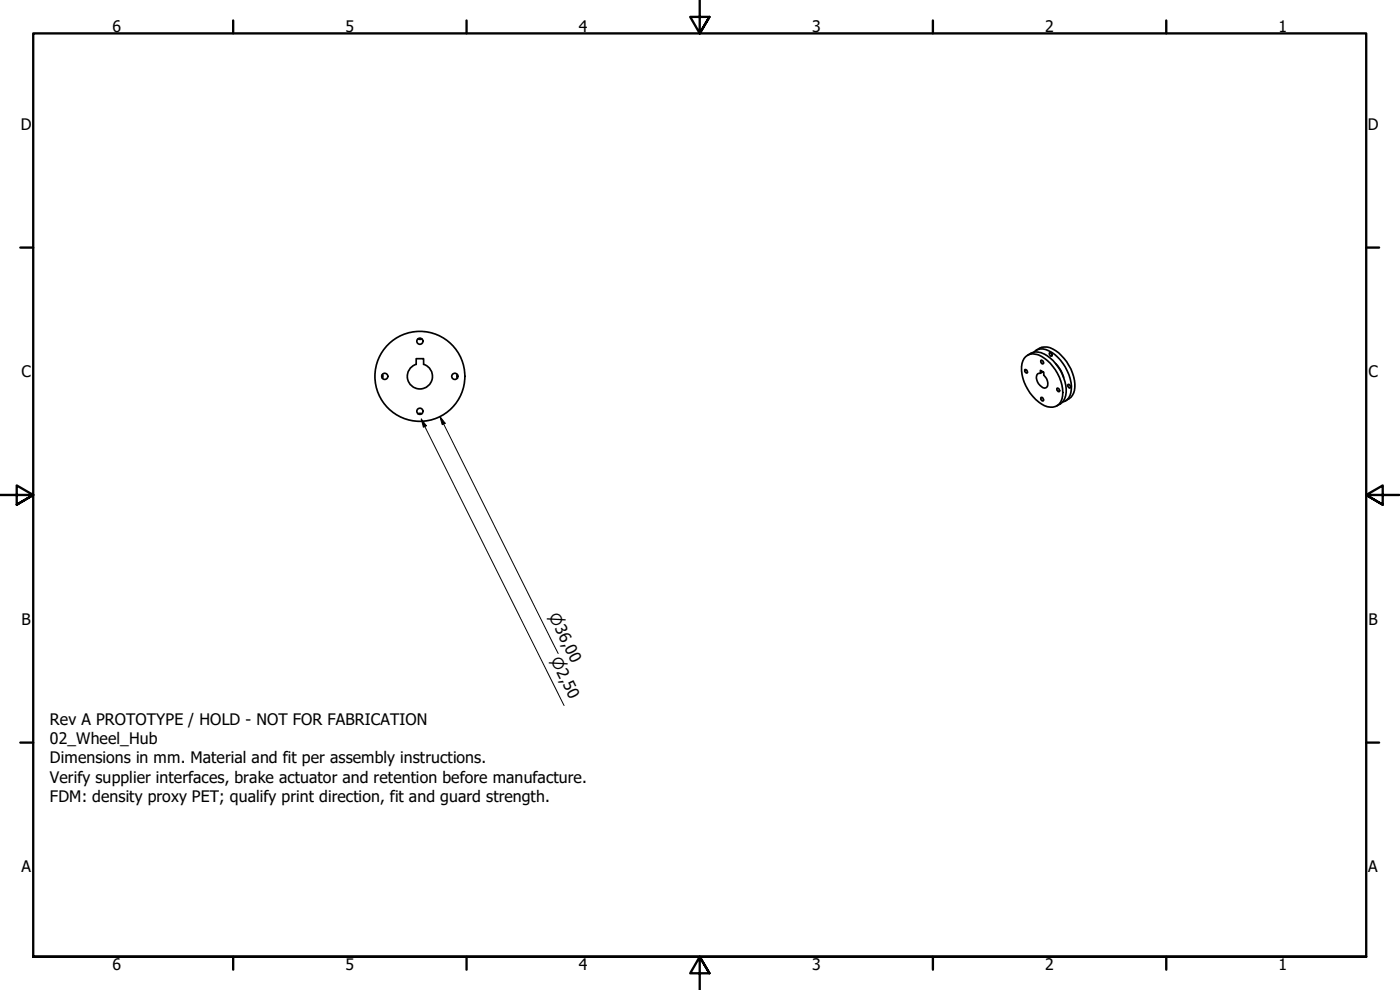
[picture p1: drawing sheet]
<svg xmlns="http://www.w3.org/2000/svg" width="420mm" height="297mm" viewBox="0 0 420 297" stroke-linecap="round" stroke-linejoin="round" font-family="sans-serif">
<!-- layer: Visible (ISO) -->
<g fill="none" stroke="#000" stroke-width=".51">
<path d="M114.8 112.4l.1 .5-.1 .6M124.9 109.3a3.8 3.8 0 0 0-1.9 5.8 3.8 3.8 0 0 0 6.1 0 3.8 3.8 0 0 0-2-5.8M124.9 109.3v-1.7h2.2v1.7M125.5 101.7l.5 .1 .6-.1M137.3 112.4l-.2 .5 .2 .6M307.5 110.9l.7 .2 .1 .8-.6-.2zM307.8 107a4.2 4.2 0 0 1 5.6 .5 12.7 12.7 0 0 1 5.3 12.2 3.5 3.5 0 0 1-5.3 2 13.2 13.2 0 0 1-6.7-12.6l.6-1.5zM308.4 106.6a5 5 0 0 1 6.7 .8 13.1 13.1 0 0 1 4.7 11.2 4.1 4.1 0 0 1-2.7 3.2M310.3 105.6a3.6 3.6 0 0 1 4.5-.3 13 13 0 0 1 6.6 12.5 3.4 3.4 0 0 1-2.5 2.8M311 105.1a5 5 0 0 1 6.7 .7 13.1 13.1 0 0 1 4.8 11.3 4.3 4.3 0 0 1-2.8 3.2M312.4 108.1l.6 .2 .2 .6-.2 .3-.6-.6zM312.4 119.3l.6 .1 .1 .9-.6-.2z"/>
<path d="M313 111.6l-.8 .4v-.9l1 .6v.9a2.98 2.98 0 0 1 .9 3.6 1.8 1.8 0 0 1-2.4-1.1l-.4-.6a1.66 1.66 0 0 1 .5-2.5h.4M315 105.8l.5 .2 .2 .8-.5-.1zM316.8 109.1l1.7 2.3 .7 1.8M317.2 116.5l.6 .2 .1 .8-.5-.2zM320.5 115.4l.2-.1 .4 .3 .1 .7-.1 .1-.4-.2zM126.6 124.2l-.6-.2-.5 .2"/>
<circle cx="115.5" cy="112.9" r=".92"/>
<circle cx="126" cy="112.9" r="13.5"/>
<circle cx="126" cy="102.4" r=".92"/>
<circle cx="136.5" cy="112.9" r=".92"/>
<circle cx="126" cy="123.4" r=".92"/>
</g>
<!-- layer: Border (ISO) -->
<g fill="none" stroke="#000" stroke-width=".7">
<path d="M70 6.1v3.9M140 6.1v3.9M210 0v10l-2.9-4.9h5.8l-2.9 4.9 2.9-4.9M280 6.1v3.9M350 6.1v3.9M6.1 74.3h3.9M410 74.3h3.9M0 148.5h10l-5-2.8v5.7l5-2.9-5 2.9M420 148.5h-10l5-2.8v5.7l-5-2.9 5 2.9M6.1 222.8h3.9M410 222.8h3.9M10 287.1v-277.1h400v277.1h-400h400"/>
<path d="M70 287.1v3.8M140 287.1v3.8M212.9 292l-2.9-4.9 2.9 4.9h-5.8l2.9-4.9v9.9M280 287.1v3.8M350 287.1v3.8"/>
</g>
<!-- layer: Dimension (ISO) -->
<path d="M126.4 125.7l1.6 2-.9 .5zM126.4 125.7l42.9 86M132 125l1.6 2-.9 .4zM132 125l35.5 71.1" fill="none" stroke="#000" stroke-width=".3"/>
<path d="M126.4 125.7l1.6 2-.9 .5zM132 125l1.6 2-.9 .4z" fill="#000"/>
<g font-size="4.8">
<text x="33.7" y="9.6">6</text>
<text x="103.7" y="9.6">5</text>
<text x="173.7" y="9.6">4</text>
<text x="243.7" y="9.6">3</text>
<text x="313.7" y="9.6">2</text>
<text x="383.7" y="9.6">1</text>
<text x="6.2" y="38.9">D</text>
<text x="410.5" y="38.9">D</text>
<text x="6.4" y="113.1">C</text>
<text x="410.7" y="113.1">C</text>
<text x="6.4" y="187.4">B</text>
<text x="410.7" y="187.4">B</text>
<text x="15" y="217.5">Rev A PROTOTYPE / HOLD - NOT FOR FABRICATION</text>
<text x="15" y="223.3">02_Wheel_Hub</text>
<text x="15" y="229">Dimensions in mm. Material and fit per assembly instructions.</text>
<text x="15" y="234.8">Verify supplier interfaces, brake actuator and retention before manufacture.</text>
<text x="15" y="240.6">FDM: density proxy PET; qualify print direction, fit and guard strength.</text>
<text x="6.4" y="261.7">A</text>
<text x="410.7" y="261.7">A</text>
<text x="33.7" y="290.9">6</text>
<text x="103.7" y="290.9">5</text>
<text x="173.7" y="290.9">4</text>
<text x="243.7" y="290.9">3</text>
<text x="313.7" y="290.9">2</text>
<text x="383.7" y="290.9">1</text>
</g>
<g font-size="4.6">
<text x="164.6" y="184.9" transform="rotate(64 164.6 184.9)">⌀36,00</text>
<text x="165.2" y="198.1" transform="rotate(64 165.2 198.1)">⌀2,50</text>
</g>
</svg>
